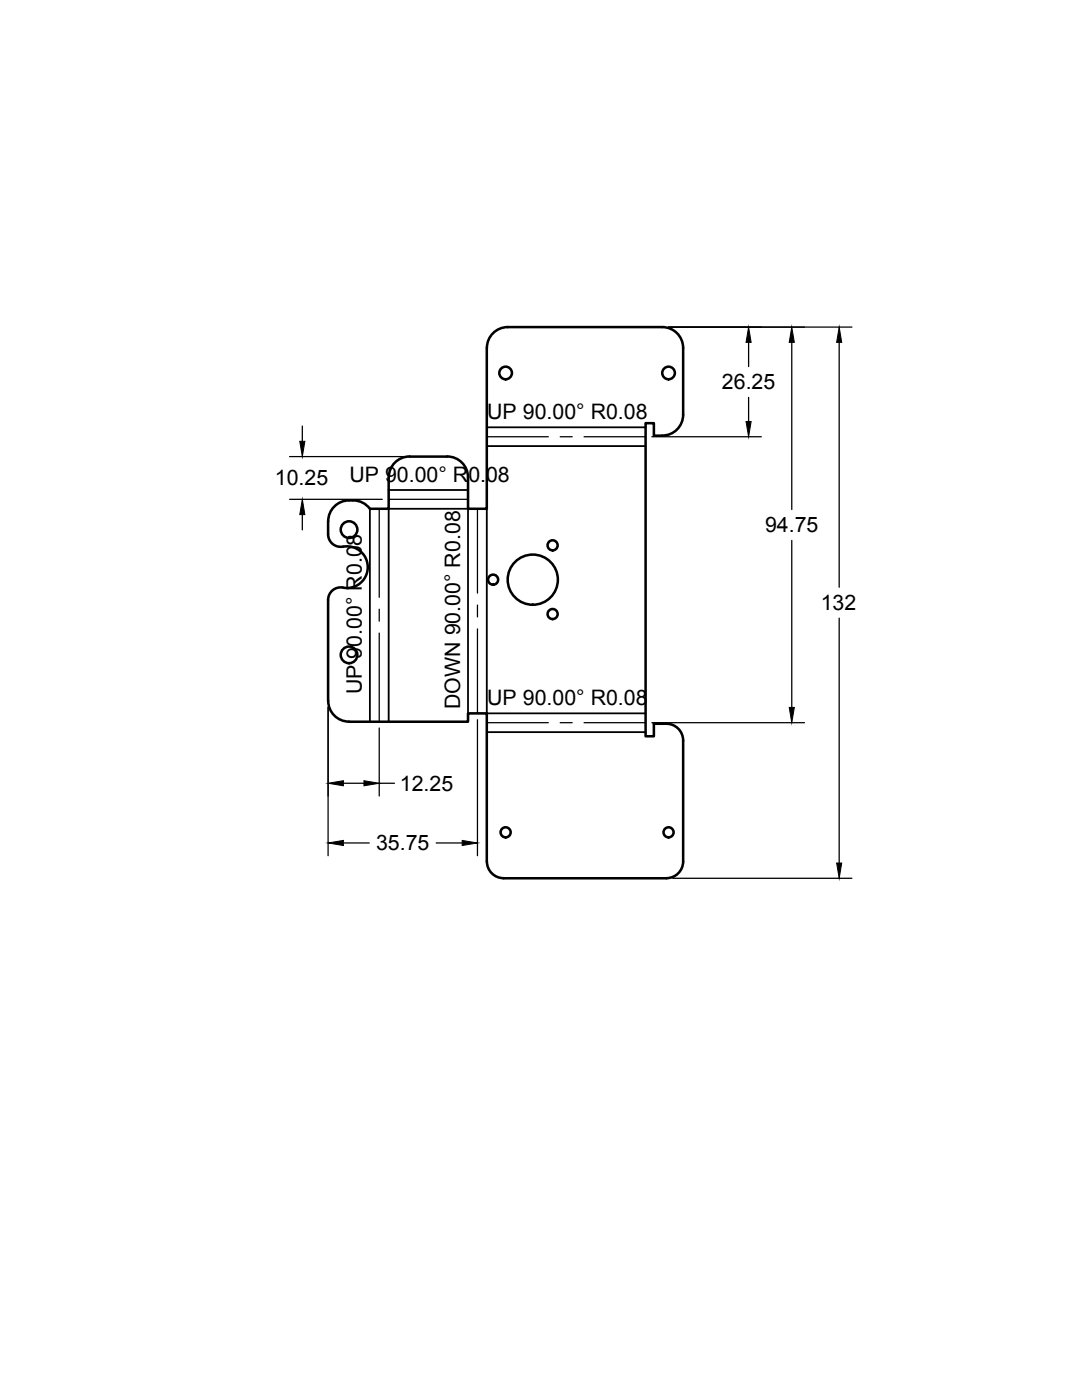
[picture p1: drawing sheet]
<svg xmlns="http://www.w3.org/2000/svg" width="216mm" height="279mm" viewBox="0 0 216 279" stroke-linecap="round" stroke-linejoin="round" font-family="sans-serif">
<!-- layer: Visible -->
<g fill="none" stroke="#000" stroke-width=".51">
<path d="M97.1 69.4v32.1h-3.7v-6.2a4.2 4.2 0 0 0-4.2-4.2M97.2 69.4a4.2 4.2 0 0 1 4.1-4.1h30.9a4.2 4.2 0 0 1 4.1 4.1v13.4a4.2 4.2 0 0 1-4.2 4.2h-1.6v-2.5h-1.7v62.4h1.7v-2.5a6 6 0 0 1 4.3 .6 3.3 3.3 0 0 1 1.5 2.8M81.7 91.1h7.5M81.7 91.1a4.2 4.2 0 0 0-4.1 4.2v6.2h-3.8M65.5 104v2.6M65.5 106.6a2.51 2.51 0 0 0 2.9 2.5 4.2 4.2 0 0 1 5 4.3 4.2 4.2 0 0 1-5.4 3.8 2.51 2.51 0 0 0-2.5 2.5v20.2M73.8 101.5a5 5 0 0 0-7.3-.2 4.1 4.1 0 0 0-1 2.7M65.5 139.9a4.2 4.2 0 0 0 4.1 4.1h23.8v-1.6h3.7v29.5M136.3 147.8v24.1M97.2 171.9a3.3 3.3 0 0 0 3.3 3.4M100.5 175.3h32.5M136.3 171.9a3.3 3.3 0 0 1-3.3 3.4"/>
<circle cx="100.9" cy="74.4" r="1.26"/>
<circle cx="133.4" cy="74.4" r="1.26"/>
<circle cx="69.6" cy="105.7" r="1.66"/>
<circle cx="98.4" cy="115.7" r="1.01"/>
<circle cx="106.3" cy="115.7" r="5"/>
<circle cx="110.3" cy="108.8" r="1.01"/>
<circle cx="69.6" cy="130.7" r="1.66"/>
<circle cx="110.3" cy="122.5" r="1.01"/>
<circle cx="100.9" cy="166.1" r="1.01"/>
<circle cx="133.4" cy="166.1" r="1.01"/>
</g>
<!-- layer: Center Lines -->
<g fill="none" stroke="#000" stroke-width=".25">
<path d="M77.6 99.7h15.8M97.1 87.2h12.3M111.8 87.2h2.4M116.5 87.2h12.3M75.7 101.5v17.7M95.3 101.5v16.9M75.7 121.6v2.4M75.7 126.3v17.7M95.3 120.8v2.3M95.3 125.5v16.9M97.1 144.2h12.3M111.8 144.2h2.4"/>
<path d="M116.5 144.2h12.3"/>
</g>
<!-- layer: Visible Narrow -->
<path d="M77.6 97.8h15.8M97.1 85.3h31.7M97.1 89h31.7M73.8 101.5v42.5M97.1 101.5v40.9h31.7M93.4 142.4v-40.9h-15.8v42.5M97.1 146.1h31.7" fill="none" stroke="#000" stroke-width=".36"/>
<!-- layer: Dimensions -->
<g fill="none" stroke="#000" stroke-width=".25">
<path d="M133.4 65.3h36.6M149.4 68.3v4.9M149.4 79.3v4.8M158 68.3v33.4M167.4 68.3v48.9M57.8 99.7h18.5M57.8 91.1h22.7M60.3 85v3.1M130.1 87.2h21.8M60.3 102.7v3M158 107.8v33.4M167.4 123.4v48.8"/>
<path d="M65.5 141.1v29.7M68.5 156.3h4.1M75.7 145.3v13.6M75.7 156.3h3M95.3 143.6v27.2M130.1 144.2h30.4M68.5 168.2h5.2M87 168.2h5.2M134.2 175.3h35.8"/>
</g>
<path d="M149.4 65.3l.5 3h-1zM158 65.3l.5 3h-1zM167.4 65.3l.6 3h-1.1zM59.8 88.1h1l-.5 3zM148.9 84.1h1l-.5 3.1zM60.3 99.7l.5 3h-1zM65.5 156.3l3-.5v1zM72.6 155.8l3.1 .5-3.1 .5zM157.5 141.2h1l-.5 3zM65.5 168.2l3-.5v1zM92.2 167.7l3.1 .5-3.1 .5zM166.9 172.2h1.1l-.6 3.1z" fill="#000" stroke="#000" stroke-width=".2"/>
<g font-size="4.3">
<text x="144.1" y="77.7">26.25</text>
<text x="97.2" y="83.7">UP 90.00° R0.08</text>
<text x="54.8" y="96.9">10.25</text>
<text x="69.7" y="96.2">UP 90.00° R</text>
<text x="93.5" y="96.2">0.08</text>
<text x="152.7" y="106.3">94.75</text>
<text x="163.8" y="121.8">132</text>
<text x="72.2" y="138.5" transform="rotate(-90 72.2 138.5)">UP 90.00° R0.08</text>
<text x="91.8" y="141.5" transform="rotate(-90 91.8 141.5)">DOWN 90.00° R0.08</text>
<text x="97.2" y="140.8">UP 90.00° R0.08</text>
<text x="79.8" y="157.8">12.25</text>
<text x="75" y="169.7">35.75</text>
</g>
</svg>
